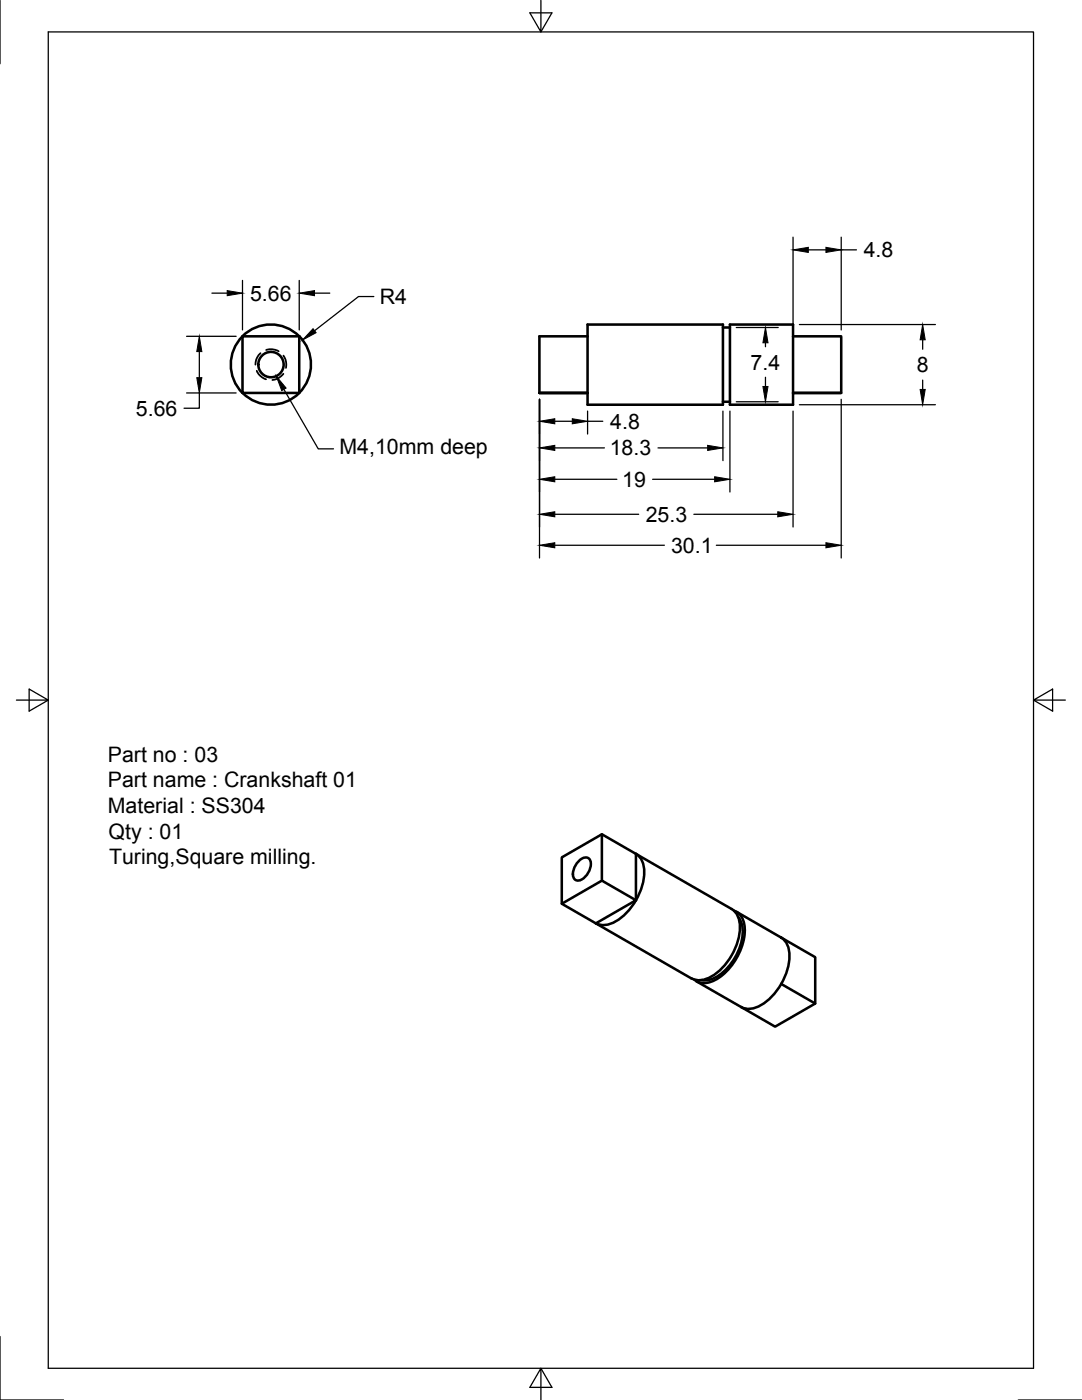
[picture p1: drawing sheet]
<svg xmlns="http://www.w3.org/2000/svg" width="216mm" height="279mm" viewBox="0 0 216 279" stroke-linecap="round" stroke-linejoin="round" font-family="sans-serif">
<!-- layer: Visible -->
<g fill="none" stroke="#000" stroke-width=".51">
<path d="M48.4 67.1h11.3v11.3h-11.3zM107.6 78.4h9.6zM117.2 64.8h27.1v16h-27.1zM117.2 67.1h-9.6v11.3M144.3 65.4h1.3M158.2 67.1h9.7v11.3h-9.7v-13.6h-12.6v16h12.6v-2.4h9.7M144.3 80.2h1.3M115.6 171.7a1.39 1.39 0 0 1 2.1-.2 3.3 3.3 0 0 1-2.5 4.2 1.28 1.28 0 0 1-.8-1.8 4.2 4.2 0 0 1 1.2-2.2zM120.1 166.5v9.2l6.8 4-8 4.6M120.1 175.7l-8 4.7M126.9 170.4l-6.8-3.9-8 4.6v9.3l6.8 3.9M126.9 170.4v9.3"/>
<path d="M126.9 170.4l19.1 11M126.9 170.4a4.5 4.5 0 0 1 1.6 4.7 12.2 12.2 0 0 1-6.5 9.2 3.5 3.5 0 0 1-3.1-.1M118.9 184.3l19.1 11M139 195.9l8.9 5.1M146 181.4a4.5 4.5 0 0 1 1.6 4.7 12.2 12.2 0 0 1-6.5 9.2 3.6 3.6 0 0 1-3.1 0M146.4 181.7a3.5 3.5 0 0 1 2.2 3.5 11.9 11.9 0 0 1-6.8 10.8 3.3 3.3 0 0 1-3.3-.5M147 182l8.9 5.1M147.3 183a6.3 6.3 0 0 1 .3 6.2 10 10 0 0 1-6.3 6.4h-1.3M155.9 187.1h.1M155.9 187.1l6.8 3.9v9.3l-8 4.6-6.8-3.9M155.9 196.4l6.8 3.9M155.9 187.1a4.5 4.5 0 0 1 1.6 4.7 12.2 12.2 0 0 1-1.6 4.6"/>
<path d="M155.9 196.4a10 10 0 0 1-5.7 4.9h-1.6l-.7-.3"/>
<circle cx="54" cy="72.8" r="8"/>
<circle cx="54.1" cy="72.8" r="2.53"/>
</g>
<!-- layer: Hidden -->
<path d="M51.2 74l.1 .2a3.1 3.1 0 0 0 1.8 1.5M52 70.5a2.99 2.99 0 0 0-1 2.3M53.1 69.9l.2-.1a3.1 3.1 0 0 1 2.3 .3M56.5 74.6v.1a3.2 3.2 0 0 1-2.1 1.1M56.6 71a3.2 3.2 0 0 1 .5 2.4" fill="none" stroke="#000" stroke-width=".36"/>
<!-- layer: Border -->
<path d="M0 0v12.7M9.6 6.4h196.6v266.7h-196.6zM107.9 0v6.4l-2.2-3.8h4.4l-2.2 3.8M3.3 139.7h6.3l-3.8-2.2v4.4l3.8-2.2M206.2 139.7l3.8 2.2v-4.4l-3.8 2.2h6.4M0 266.7v12.7h12.7M107.9 273.1l2.2 3.8h-4.4l2.2-3.8v6.3M203.2 279.4h12.7" fill="none" stroke="#000" stroke-width=".25"/>
<!-- layer: Dimensions -->
<g fill="none" stroke="#000" stroke-width=".25">
<path d="M42.3 58.5h3M48.4 56v9.8M59.7 56v9.8M62.8 58.5h3M74.6 59.2h-3.1l-8.7 6.8M158.2 47.3v18.5M161.3 49.9h3.5M167.9 47.3v18.5M167.9 49.9h3M37.2 67.1h9.9M37.2 78.4h9.9M39.8 78.4v3.1h-3.1"/>
<path d="M39.8 70.2v5.2M107.7 79.7v31.7M146.9 65.4h8.4M152.7 68.4v.8M152.7 75.3v1.8M159.5 64.8h27.1M167.9 79.7v31.7M184.1 67.8v1.9M184.1 75.9v1.8M110.7 95.7h12.4M110.7 89.4h9.9M110.7 84.1h3.5"/>
<path d="M117.2 82v4.6M117.2 84.1h3.1M130.2 95.7h12.4M131.3 89.4h9.9M144.3 82v9.9M145.6 82v16.2M146.9 80.2h8.4M158.2 82v23.2M159.5 80.8h27.1M110.7 108.8h21.9M110.7 102.6h16.7M138.5 102.6h16.7"/>
<path d="M142.9 108.8h21.9"/>
</g>
<g fill="#000" stroke="#000" stroke-width=".2">
<path d="M45.3 58l3.1 .5-3.1 .5zM59.7 58.5l3.1-.5v1zM158.2 49.9l3.1-.5v1zM164.8 49.4l3.1 .5-3.1 .5zM39.8 67.1l.5 3.1h-1zM39.3 75.4h1l-.5 3zM62.5 65.6l.6 .8-2.7 1.5zM152.7 65.4l.5 3h-1zM152.2 77.1h1l-.5 3.1zM184.1 64.8l.5 3h-1zM183.6 77.7h1l-.5 3.1zM107.7 95.7l3-.6v1.1z"/>
<path d="M107.7 89.4l3-.5v1zM107.7 84.1l3-.5v1zM114.2 83.6l3 .5-3 .5zM141.2 88.9l3.1 .5-3.1 .5zM142.6 95.1l3 .6-3 .5zM107.7 108.8l3-.5v1zM107.7 102.6l3-.5v1zM155.2 102.1l3 .5-3 .5zM164.8 108.3l3.1 .5-3.1 .5z"/>
</g>
<!-- layer: Annotations -->
<path d="M55.1 75.1l2 2.3-.9 .6z" fill="#000" stroke="#000" stroke-width=".2"/>
<path d="M56.6 77.7l6.9 11.9h3" fill="none" stroke="#000" stroke-width=".25"/>
<g font-size="4.3">
<text x="172.4" y="51.4">4.8</text>
<text x="49.9" y="60">5.66</text>
<text x="75.8" y="60.7">R4</text>
<text x="149.8" y="73.8">7.4</text>
<text x="182.9" y="74.3">8</text>
<text x="27.1" y="83">5.66</text>
<text x="121.8" y="85.6">4.8</text>
<text x="67.8" y="90.7">M4,10mm deep</text>
<text x="121.7" y="90.9">18.3</text>
<text x="124.1" y="97.2">19</text>
<text x="128.8" y="104.1">25.3</text>
<text x="133.9" y="110.3">30.1</text>
<text x="21.5" y="152">Part no : 03</text>
<text x="21.5" y="157.1">Part name : Crankshaft 01</text>
<text x="21.5" y="162.2">Material : SS304</text>
<text x="21.7" y="167.4">Qty : 01</text>
<text x="21.8" y="172.5">Turing,Square milling.</text>
</g>
</svg>
